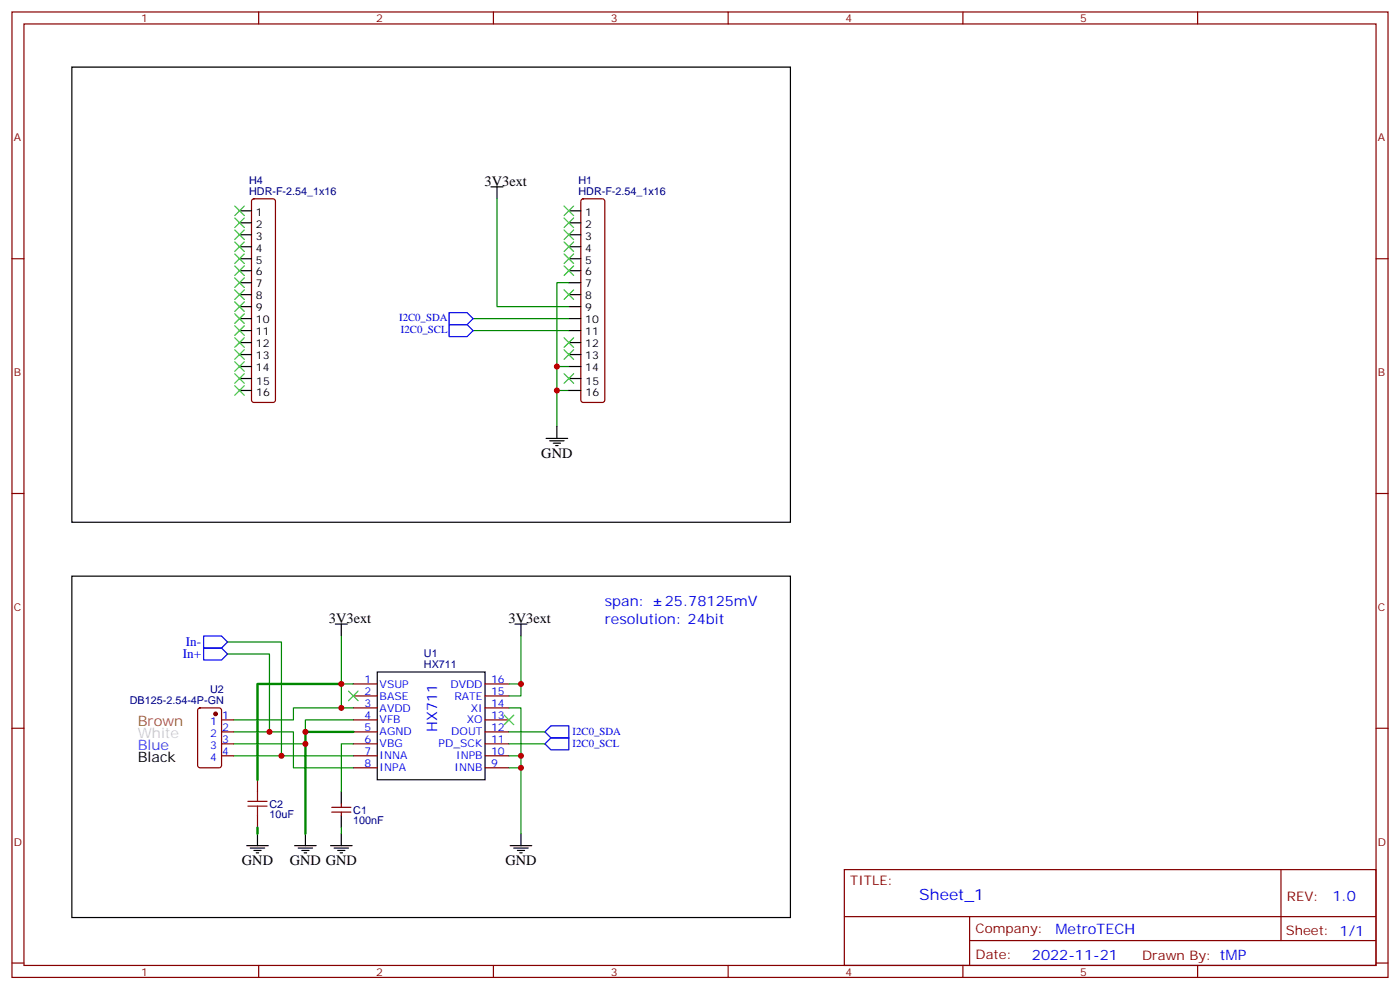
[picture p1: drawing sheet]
<svg xmlns="http://www.w3.org/2000/svg" width="412mm" height="292mm" viewBox="0 0 412 292" stroke-linecap="round" stroke-linejoin="round" font-family="sans-serif">
<g fill="none" stroke="#870000" stroke-width=".35">
<path d="M3.5 3.5h405.4v284.4h-405.4zM7.1 7.1h398.2v277.2h-398.2zM76.2 3.5v3.6M145.3 3.5v3.6M214.5 3.5v3.6M283.6 3.5v3.6M352.8 3.5v3.6M74.3 58.8l.5-.2h5.6l.5 .2 .2 .5v58.5l-.2 .5-.5 .2h-5.6l-.5-.2-.2-.5v-58.5zM171.3 58.8l.5-.2h5.6l.5 .2 .3 .5v58.5l-.3 .5-.5 .2h-5.6l-.5-.2-.2-.5v-58.5zM3.5 76.2h3.6M405.3 76.2h3.6M3.5 145.3h3.6"/>
<path d="M405.3 145.3h3.6M3.5 214.5h3.6M58.4 208.7l.5-.2h5.7l.6 .4 .1 16.5-.5 .7h-5.9l-.6-.4-.1-16.5zM65.3 212h3.5M65.3 215.5h3.5M65.3 219.1h3.5M104.1 201.4h7M104.1 205h7M104.1 208.5h7M104.1 212h7M104.1 215.5h7M104.1 219.1h7"/>
<path d="M142.9 201.4h7M142.9 205h7M142.9 208.5h7M142.9 212h7M142.9 215.5h7M142.9 219.1h7M405.3 214.5h3.6M65.3 222.6h3.5M75.8 229.7v3.5M97.7 239.2h5.7M97.7 237.8h5.7M100.5 236.7v1.1"/>
<path d="M100.5 239.2v1M104.1 222.6h7M104.1 226.1h7M142.9 222.6h7M142.9 226.1h7M75.8 240.2v3.6M248.7 256.1h156.6v28.2h-156.6zM377.3 256.1v20.9M248.7 270h156.5M285.6 277h119.6M285.6 270v14.1M3.5 283.6h3.6"/>
<path d="M76.2 284.3v3.6M145.3 284.3v3.6M214.5 284.3v3.6M283.6 284.3v3.6M352.8 284.3v3.6M405.3 283.6h3.6"/>
</g>
<g fill="none" stroke="#000" stroke-width=".35">
<path d="M21.2 19.8h211.6v134h-211.6zM144.6 55h3.6M146.4 55v3.6M70.6 62.1h3.5M70.6 65.6h3.5M70.6 69.1h3.5M70.6 72.7h3.5M70.6 76.2h3.5M70.6 79.7h3.5M167.6 62.1h3.5M167.6 65.6h3.5M167.6 69.1h3.5"/>
<path d="M167.6 72.7h3.5M167.6 76.2h3.5M167.6 79.7h3.5M70.6 83.3h3.5M70.6 86.8h3.5M70.6 90.3h3.5M70.6 93.8h3.5M70.6 97.4h3.5M167.6 83.3h3.5M167.6 86.8h3.5M167.6 90.3h3.5M167.6 93.8h3.5"/>
<path d="M167.6 97.4h3.5M70.6 100.9h3.5M70.6 104.4h3.5M70.6 108h3.5M70.6 111.5h3.5M70.6 115h3.5M167.6 100.9h3.5M167.6 104.4h3.5M167.6 108h3.5M167.6 111.5h3.5M167.6 115h3.5M160.9 129.1h6.3"/>
<path d="M161.9 129.8h4.3M163 130.5h2.1M163.7 131.2h.7M164 125.6v3.5M21.2 169.7h211.6v100.5h-211.6zM98.8 183.8h3.5M100.5 183.8v3.5M111.1 197.9h31.8v31.8h-31.8zM151.7 183.8h3.5M153.5 183.8v3.5M100.5 233.2v3.5M72.7 249.1h6.3"/>
<path d="M73.7 249.8h4.3M74.8 250.5h2.1M75.5 251.2h.7M75.8 245.5v3.6M86.8 249.1h6.3M87.8 249.8h4.3M88.9 250.5h2.1M89.6 251.2h.7M90 245.5v3.6M97.4 249.1h6.3M98.4 249.8h4.3M99.5 250.5h2.1"/>
<path d="M100.2 251.2h.7M100.5 240.2v3.6M100.5 245.5v3.6M150.3 249.1h6.3M151.3 249.8h4.3M152.4 250.5h2.1M153.1 251.2h.7M153.5 245.5v3.6"/>
</g>
<path d="M73 237.4h5.7M73 236h5.7M75.8 233.2v2.8M75.8 237.4v2.8" fill="none" stroke="#a10000" stroke-width=".35"/>
<g fill="none" stroke="#008700" stroke-width=".35">
<path d="M146.4 58.6v31.7h21.2M139.3 97.4h28.3M139.3 93.8h28.3M167.6 83.3h-3.6v42.3M164 115h3.6M164 108h3.6M67 189.1h15.9v33.5M67 192.6h12.4v22.9M100.5 187.3v14.1h3.6M153.5 187.3v14.1h-3.6M68.8 215.5h17.6v10.6h17.7M68.8 219.1h21.2"/>
<path d="M100.5 201.4v7.1h3.6M100.5 208.5h-14.1v3.5h-17.6M104.1 219.1h-3.6v14.1M104.1 212h-14.1v3.5M149.9 208.5h3.6v37M149.9 219.1h10.6M149.9 215.5h10.6M153.5 201.4v3.6h-3.6M68.8 222.6h35.3M149.9 226.1h3.6M149.9 222.6h3.6M100.5 243.8v1.7"/>
</g>
<path d="M132.3 92.1h5.3l1.7 1.7-1.7 1.8h-5.3zM132.3 95.6h5.3l1.7 1.8-1.7 1.7h-5.3zM60 190.9h5.3l1.7 1.7-1.7 1.8h-5.3zM60 187.3h5.3l1.7 1.8-1.7 1.8h-5.3zM160.5 219.1l1.8-1.8h5.3v3.5h-5.3zM160.5 215.5l1.8-1.7h5.3v3.5h-5.3z" fill="none" stroke="#00f" stroke-width=".35"/>
<path d="M100.5 201.4h-24.7v28.3M104.1 215.5h-14.1v30M75.8 243.8v1.7" fill="none" stroke="#008700" stroke-width=".71"/>
<g fill="none" stroke="#3c3" stroke-width=".35">
<path d="M69.1 60.7l2.9 2.8M69.1 64.2l2.9 2.8M69.1 67.7l2.9 2.9M69.1 71.3l2.9 2.8M69.1 74.8l2.9 2.8M69.1 78.3l2.9 2.8M72 60.7l-2.9 2.8M72 64.2l-2.9 2.8M72 67.7l-2.9 2.9M72 71.3l-2.9 2.8M72 74.8l-2.9 2.8M72 78.3l-2.9 2.8"/>
<path d="M166.2 60.7l2.8 2.8M166.2 64.2l2.8 2.8M166.2 67.7l2.8 2.9M166.2 71.3l2.8 2.8M166.2 74.8l2.8 2.8M166.2 78.3l2.8 2.8M169 60.7l-2.8 2.8M169 64.2l-2.8 2.8M169 67.7l-2.8 2.9M169 71.3l-2.8 2.8M169 74.8l-2.8 2.8M169 78.3l-2.8 2.8"/>
<path d="M69.1 81.8l2.9 2.9M69.1 85.4l2.9 2.8M69.1 88.9l2.9 2.8M69.1 92.4l2.9 2.8M69.1 96l2.9 2.8M69.1 99.5l2.9 2.8M72 81.8l-2.9 2.9M72 85.4l-2.9 2.8M72 88.9l-2.9 2.8M72 92.4l-2.9 2.8M72 96l-2.9 2.8M72 99.5l-2.9 2.8"/>
<path d="M166.2 85.4l2.8 2.8M166.2 99.5l2.8 2.8M169 85.4l-2.8 2.8M169 99.5l-2.8 2.8M69.1 113.6l2.9 2.8M69.1 110.1l2.9 2.8M69.1 106.5l2.9 2.9M69.1 103l2.9 2.8M72 113.6l-2.9 2.8M72 110.1l-2.9 2.8M72 106.5l-2.9 2.9M72 103l-2.9 2.8"/>
<path d="M166.2 103l2.8 2.8M166.2 110.1l2.8 2.8M169 103l-2.8 2.8M169 110.1l-2.8 2.8M102.7 203.6l2.8 2.8M105.5 203.6l-2.8 2.8M148.5 210.6l2.8 2.8M151.3 210.6l-2.8 2.8"/>
</g>
<circle cx="63.5" cy="210.3" r=".53" fill="#870000" stroke="#870000" stroke-width=".35"/>
<g fill="#c00">
<circle cx="164" cy="115" r=".88"/>
<circle cx="164" cy="107.9" r=".88"/>
<circle cx="153.5" cy="201.4" r=".88"/>
<circle cx="100.5" cy="201.4" r=".88"/>
<circle cx="90" cy="215.5" r=".88"/>
<circle cx="90" cy="219.1" r=".88"/>
<circle cx="100.5" cy="208.5" r=".88"/>
<circle cx="153.5" cy="226.1" r=".88"/>
<circle cx="153.5" cy="222.6" r=".88"/>
<circle cx="82.9" cy="222.6" r=".88"/>
<circle cx="79.4" cy="215.5" r=".88"/>
</g>
<text font-size="4.6" fill="#00f" x="270.8" y="265.1">Sheet_1</text>
<g font-size="4.2">
<text x="142.8" y="54.7">3V3ext</text>
<text x="159.5" y="134.8">GND</text>
<text x="96.9" y="183.4">3V3ext</text>
<text x="149.8" y="183.4">3V3ext</text>
<text x="40.6" y="224.4">Black</text>
<text x="71.3" y="254.7">GND</text>
<text x="85.4" y="254.7">GND GND</text>
<text x="148.9" y="254.7">GND</text>
</g>
<g font-size="4.2" fill="#00f">
<text x="178.2" y="178.5">span:</text>
<text x="195.8" y="178.5">25.78125mV</text>
<text x="178.2" y="183.8">resolution: 24bit</text>
<text x="128.8" y="215.5" transform="rotate(-90 128.8 215.5)">HX711</text>
<text x="392.5" y="265.4">1.0</text>
<text x="310.9" y="274.9">MetroTECH</text>
<text x="304" y="282.7">2022-11-21</text>
</g>
<text font-size="4.2" fill="#963" x="40.6" y="213.8">Brown</text>
<text font-size="4.2" fill="#ccc" x="40.6" y="217.3">White</text>
<text font-size="4.2" fill="#06f" x="40.6" y="220.8">Blue</text>
<g font-size="3.9" fill="#00f">
<text x="54.8" y="190.3">In-</text>
<text x="53.9" y="193.9">In+</text>
</g>
<g font-size="3.9" fill="#800">
<text x="250.5" y="260.7">TITLE:</text>
<text x="379.1" y="265.4">REV:</text>
<text x="287.4" y="274.9">Company:</text>
<text x="378.7" y="275.5">Sheet: 1/1</text>
<text x="287.4" y="282.6">Date:</text>
<text x="336.4" y="282.7">Drawn By: tMP</text>
</g>
<g font-size="3.2" fill="#800">
<text x="41.6" y="6.5">1</text>
<text x="110.8" y="6.5">2</text>
<text x="179.9" y="6.5">3</text>
<text x="249.1" y="6.5">4</text>
<text x="318.2" y="6.5">5</text>
<text x="4.1" y="41.6">A</text>
<text x="405.9" y="41.6">A</text>
<text x="4.1" y="110.8">B</text>
<text x="405.9" y="110.8">B</text>
<text x="4.1" y="179.9">C</text>
<text x="405.9" y="179.9">C</text>
<text x="4.1" y="249.1">D</text>
<text x="405.9" y="249.1">D</text>
<text x="41.6" y="287.3">1</text>
<text x="110.8" y="287.3">2</text>
<text x="179.9" y="287.3">3</text>
<text x="249.1" y="287.3">4</text>
<text x="318.2" y="287.3">5</text>
</g>
<g font-size="3.2" fill="#000080">
<text x="73.4" y="57.5">HDR-F-2.54_1x16</text>
<text x="73.4" y="54.3">H4</text>
<text x="170.4" y="57.5">HDR-F-2.54_1x16</text>
<text x="170.4" y="54.3">H1</text>
<text x="124.9" y="196.7">HX711</text>
<text x="124.9" y="193.6">U1</text>
<text x="38.3" y="207.3">DB125-2.54-4P-GN</text>
<text x="61.9" y="204.1">U2</text>
<text x="79.4" y="237.9">C2</text>
<text x="104.1" y="239.6">C1</text>
<text x="79.4" y="241">10uF</text>
<text x="104.1" y="242.8">100nF</text>
</g>
<g font-size="3.2">
<text x="75.4" y="63.5">1</text>
<text x="172.4" y="63.5">1</text>
<text x="75.4" y="67">2</text>
<text x="75.4" y="70.6">3</text>
<text x="172.4" y="67">2</text>
<text x="172.4" y="70.6">3</text>
<text x="75.4" y="74.1">4</text>
<text x="75.4" y="77.6">5</text>
<text x="172.4" y="74.1">4</text>
<text x="172.4" y="77.6">5</text>
<text x="75.4" y="81.1">6</text>
<text x="172.4" y="81.1">6</text>
<text x="75.4" y="84.7">7</text>
<text x="75.4" y="88.2">8</text>
<text x="172.4" y="84.7">7</text>
<text x="172.4" y="88.2">8</text>
<text x="75.4" y="91.7">9</text>
<text x="75.4" y="95.2">10</text>
<text x="172.4" y="91.7">9</text>
<text x="172.4" y="95.2">10</text>
<text x="75.4" y="98.8">11</text>
<text x="172.4" y="98.8">11</text>
<text x="75.4" y="102.3">12</text>
<text x="75.4" y="105.8">13</text>
<text x="172.4" y="102.3">12</text>
<text x="172.4" y="105.8">13</text>
<text x="75.4" y="109.4">14</text>
<text x="75.5" y="113.2">15</text>
<text x="172.4" y="109.4">14</text>
<text x="172.5" y="113.2">15</text>
<text x="75.5" y="116.8">16</text>
<text x="172.5" y="116.8">16</text>
</g>
<g font-size="3.2" fill="#00f">
<text x="117.6" y="94.7">I2C0_SDA</text>
<text x="118.1" y="98.2">I2C0_SCL</text>
<text x="107.3" y="201.1">1</text>
<text x="111.8" y="202.5">VSUP</text>
<text x="132.7" y="202.5">DVDD</text>
<text x="144.6" y="201.1">16</text>
<text x="107.3" y="204.6">2</text>
<text x="107.3" y="208.1">3</text>
<text x="111.8" y="206">BASE</text>
<text x="111.8" y="209.6">AVDD</text>
<text x="133.8" y="206">RATE</text>
<text x="138.7" y="209.6">XI</text>
<text x="144.6" y="208.1">14</text>
<text x="144.6" y="204.6">15</text>
<text x="61.9" y="213.4">1</text>
<text x="65.4" y="211.7">1</text>
<text x="65.4" y="215.2">2</text>
<text x="107.3" y="211.7">4</text>
<text x="107.3" y="215.2">5</text>
<text x="111.8" y="213.1">VFB</text>
<text x="137.5" y="213.1">XO</text>
<text x="144.6" y="215.2">12</text>
<text x="144.6" y="211.7">13</text>
<text x="61.9" y="217">2</text>
<text x="61.9" y="220.5">3</text>
<text x="65.4" y="218.7">3</text>
<text x="107.3" y="218.7">6</text>
<text x="111.8" y="216.6">AGND</text>
<text x="111.8" y="220.1">VBG</text>
<text x="129.2" y="220.1">PD_SCK</text>
<text x="132.9" y="216.6">DOUT</text>
<text x="144.6" y="218.7">11</text>
<text x="168.7" y="219.9">I2C0_SCL</text>
<text x="168.7" y="216.4">I2C0_SDA</text>
<text x="61.9" y="224">4</text>
<text x="65.4" y="222.2">4</text>
<text x="107.3" y="222.2">7</text>
<text x="107.3" y="225.8">8</text>
<text x="111.8" y="223.7">INNA</text>
<text x="111.8" y="227.2">INPA</text>
<text x="133.9" y="227.2">INNB</text>
<text x="134.4" y="223.7">INPB</text>
<text x="144.6" y="225.8">9</text>
<text x="144.6" y="222.2">10</text>
</g>
</svg>
